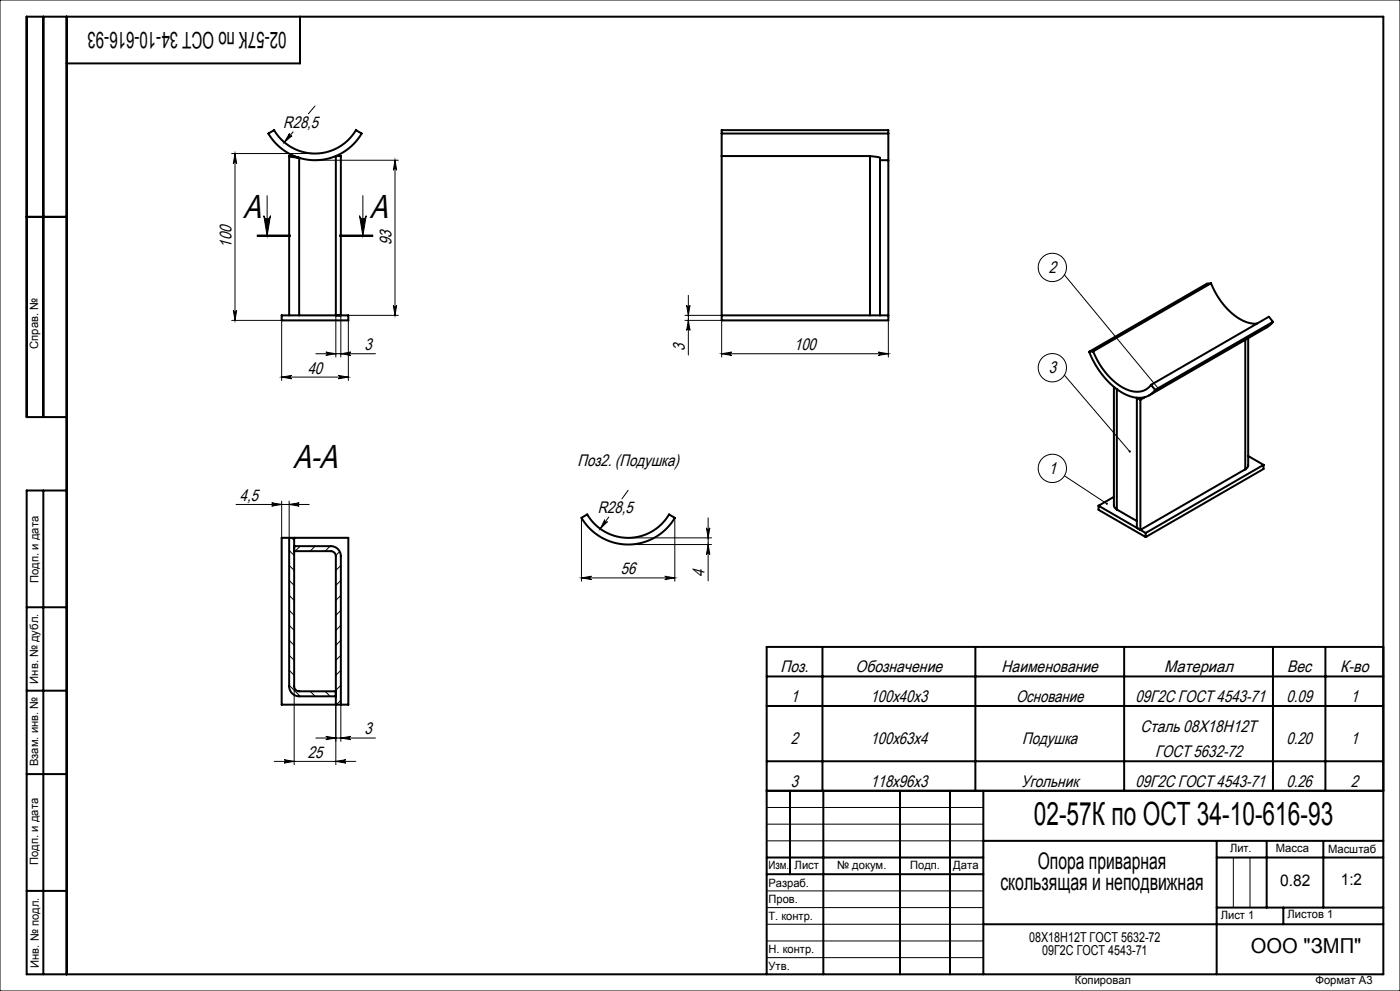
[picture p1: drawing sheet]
<svg xmlns="http://www.w3.org/2000/svg" width="420mm" height="297mm" viewBox="0 0 420 297" stroke-linecap="round" stroke-linejoin="round" font-family="sans-serif">
<g fill="none" stroke="#000" stroke-width=".3">
<path d="M0 0h420v297h-420zM87.9 39.5l-2.6 3.1M94.5 31.8l-2 2.3M69.5 46h25M70.5 46l.5 3a.5 .5 0 0 0-.5-.5 .5 .5 0 0 0-.5 .5zM70.5 46v50M80.1 58.6v12M86.8 40a.5 .5 0 0 0 .1 .7 .5 .5 0 0 0 .7 0l-2.3 1.9zM94.5 48h25M108.9 58.6v12M118.5 48l.5 3a.5 .5 0 0 0-.5-.5 .5 .5 0 0 0-.5 .5zM118.5 48v46.5"/>
<path d="M77.1 70.8h10zM77.1 70.6h10M77.1 70.4h10M79.1 64.6a1 1 0 0 0 1 1 1 1 0 0 0 1-1l-1 6zM101.9 70.6h10M101.9 70.4h10M101.9 70.8h10M107.9 64.6a1 1 0 0 0 1 1 1 1 0 0 0 1-1l-1 6zM69.5 96h15v18M70 93a.5 .5 0 0 0 .5 .5 .5 .5 0 0 0 .5-.5l-.5 3zM100.7 94.5v12.5M102.2 94.5v12.5"/>
<path d="M104.5 96v18M104.5 94.5h15M118 91.5a.5 .5 0 0 0 .5 .5 .5 .5 0 0 0 .5-.5l-.5 3zM205.5 96h11v11M205.5 94.5h11M206 91.5a.5 .5 0 0 0 .5 .5 .5 .5 0 0 0 .5-.5l-.5 3zM206.5 96l.5 3a.5 .5 0 0 0-.5-.5 .5 .5 0 0 0-.5 .5zM206.5 88.5v17.9M266.5 96v11M319.3 82.4l28.3 34.2M84.5 113l3-.5a.5 .5 0 0 0-.5 .5 .5 .5 0 0 0 .5 .5zM84.5 113h20"/>
<path d="M94.7 106h17.9M97.7 105.5l3 .5-3 .5a.5 .5 0 0 0 .5-.5 .5 .5 0 0 0-.5-.5zM101.5 112.5l3 .5-3 .5a.5 .5 0 0 0 .5-.5 .5 .5 0 0 0-.5-.5zM102.2 106l3.1-.5a.5 .5 0 0 0-.5 .5 .5 .5 0 0 0 .5 .5zM216.5 106h50M216.5 106l3-.5a.5 .5 0 0 0-.5 .5 .5 .5 0 0 0 .5 .5zM263.5 105.5l3 .5-3 .5a.5 .5 0 0 0 .5-.5 .5 .5 0 0 0-.5-.5zM319.3 112.4l19.6 22.9M70.8 151.2h22M81.5 150.7l3 .5-3 .5a.5 .5 0 0 0 .5-.5 .5 .5 0 0 0-.5-.5zM84.5 150.2v11M86.7 151.2l3.1-.5a.5 .5 0 0 0-.5 .5 .5 .5 0 0 0 .5 .5z"/>
<path d="M86.7 150.2v11M174.4 155.2v19M181.4 155.8a.5 .5 0 0 0 .2 .6 .5 .5 0 0 0 .6-.1l-2.1 2.2zM182.6 154.9l-2.5 3.6M188.4 146.9l-1.8 2.6M202.4 155.2v19M211.9 158.2a.5 .5 0 0 0 .5 .5 .5 .5 0 0 0 .5-.5l-.5 3zM212.4 155.2v18.9M319.3 142.6l12.7 8.4M86.7 178.4l1.5 1.5M86.7 173.9l1.5 1.5M86.7 169.5l1.5 1.5"/>
<path d="M86.7 165l1.5 1.5M87.5 161.2l.7 .8M90.1 163.7l-1.5 1.5M94.5 163.7l-1.5 1.5M99 163.7l-1.5 1.5M101.9 165.3l-1.2 1.2M102.2 169.5l-1.5 1.5M102.2 173.9l-1.5 1.5M102.2 178.4l-1.5 1.5M174.4 173.2l3-.5a.5 .5 0 0 0-.4 .5 .5 .5 0 0 0 .4 .5zM174.4 173.2h28M188.4 161.2h25"/>
<path d="M188.4 163.2h25M199.4 172.7l3 .5-3 .5a.5 .5 0 0 0 .5-.5 .5 .5 0 0 0-.5-.5zM212.4 163.2l.5 3a.5 .5 0 0 0-.5-.5 .5 .5 0 0 0-.5 .5zM86.7 196.4l1.5 1.5M86.7 191.9l1.5 1.5M86.7 187.4l1.5 1.5M86.7 182.9l1.5 1.5M102.2 182.9l-1.5 1.5M102.2 187.4l-1.5 1.5M102.2 191.9l-1.5 1.5M102.2 196.4l-1.5 1.5M86.7 205.4l3.4 3.3"/>
<path d="M86.7 200.9l1.5 1.5M88.3 205.7v23.5M93 207.2l1.5 1.5M97.5 207.2l1.5 1.5M100.7 211.2v18M102.2 200.9l-1.5 1.5M102.2 205.4l-1.5 1.5M102.2 209.9l-1.3 1.3M102.2 211.2v11M82.2 228.2h24.6M85.2 227.7l3.1 .5-3.1 .5a.5 .5 0 0 0 .5-.5 .5 .5 0 0 0-.5-.5zM94.7 221.2h17.9"/>
<path d="M97.7 220.7l3 .5-3 .5a.5 .5 0 0 0 .5-.5 .5 .5 0 0 0-.5-.5zM100.7 228.2l3.1-.5a.5 .5 0 0 0-.5 .5 .5 .5 0 0 0 .5 .5zM102.2 221.2l3.1-.5a.5 .5 0 0 0-.5 .5 .5 .5 0 0 0 .5 .5zM230 242h65M230 247h65M230 252h65M370 257v15M375 257v15M230 267h65M230 272h65M230 277h65M230 282h65"/>
<path d="M230 287h65"/>
<circle cx="315.7" cy="80.1" r="4.2"/>
<circle cx="315.7" cy="110.2" r="4.2"/>
<circle cx="315.7" cy="140.4" r="4.2"/>
</g>
<g fill="none" stroke="#000" stroke-width=".6">
<path d="M13 5v120M20 5v287M90 5v14h-70M80.5 40l1.7-1a14.2 14.2 0 0 0 24.6 0l1.7 1a16.3 16.3 0 0 1-28 0zM86.7 46.8l3.1 .5M86.7 46.8h1.6l1.5 .5M86.7 46.8v47.7M89.8 47.3v47.2M216.5 40v6.8M216.5 46.8h44.5M216.5 46.8v49.2h50v-48M216.5 40v-1h50v1"/>
<path d="M216.5 40h50M261 46.8l3 .5v47.2M261 46.8v47.7M264 48h2.5M266.5 40v8M8 65h12M84.5 94.5h20v1.5h-20zM100.7 94.5v-47.7h1.5v47.7M216.5 94.5h50M363.3 84.9a19.9 19.9 0 0 0 11.1 11.8l2.7 .3M363.3 84.9l-1.2 .1-35.4 20.4M363.3 84.9l-35.3 20.4"/>
<path d="M381.9 96.5l-1.8 1.6-35.3 20.4M381.9 96.5l-35.4 20.4M381.9 96.5l-1.2-1.6-35.4 20.4M326.7 105.4a23.7 23.7 0 0 0 11.6 13.1 6.5 6.5 0 0 0 8.2-1.6M328 105.3a19.9 19.9 0 0 0 11 11.8 5.4 5.4 0 0 0 6.3-1.8M328 105.3l-1.3 .1M334.2 115.9v35.6l.2 .7 .6 .5M335 116.6v36.1M342.1 119.8l-1-.6v39M342.1 119.8v39l31.5-18.2M343.5 119l-1.4 .8M345.3 115.3l1.2 1.6"/>
<path d="M373.6 101.8v38.8M374.5 101.3v38.1l-.3 .8-.6 .4M20 125h-12v-120h407v287h-407v-145h12M374.5 136.7l4.6 2.6M379.1 139.3l-35.4 20.4M379.1 139.3v1.2l-35.4 20.5M13 147v145M174.4 155.2l1.8-1a14.3 14.3 0 0 0 24.5 0l1.7 1a16.3 16.3 0 0 1-28 0zM329.6 151.6l14.1 8.1M329.6 151.6v1.2l14.1 8.2M334.2 148.9l-4.6 2.7M335 152.7l6.1 3.5"/>
<path d="M343.7 159.7v1.3M84.5 161.2h20v50h-20zM86.8 161.2v44.5a3 3 0 0 0 3 3h10.9M88.3 161.2v44.5a1.5 1.5 0 0 0 1.5 1.5h10.9M88.3 163.7h10.9a3 3 0 0 1 3 3v44.5M88.3 165.2h10.9a1.5 1.5 0 0 1 1.5 1.5v44.5M8 182h12M246.7 193.9v43.1M292.6 193.9v43.1M337.3 193.9v43.1M381.9 193.9v43.1M397.6 193.9v43.1"/>
<path d="M415 193.9h-185v98.1M8 207h12M230 211.6h185M230 202.7h185M8 232h12M230 237h185M230 228.2h185M237 237v25M247 237v55M270 237v55M285 237v55M295 237v55"/>
<path d="M230 257h65M295 252h120M365 252v40M365 257h50M380 252v20M397 252v20M8 267h12M230 262h65M295 277h120M365 272h50M385 272v5"/>
</g>
<g fill="#000">
<path d="M86.8 40l-1.5 2.6 2.3-1.9a.5 .5 0 0 1-.7 0 .5 .5 0 0 1-.1-.7zM84.5 113l3-.5a.5 .5 0 0 0-.5 .5 .5 .5 0 0 0 .5 .5zM101.5 112.5l3 .5-3 .5a.5 .5 0 0 0 .5-.5 .5 .5 0 0 0-.5-.5zM216.5 106l3-.5a.5 .5 0 0 0-.5 .5 .5 .5 0 0 0 .5 .5zM263.5 105.5l3 .5-3 .5a.5 .5 0 0 0 .5-.5 .5 .5 0 0 0-.5-.5zM181.4 155.8l-1.3 2.7 2.1-2.2a.5 .5 0 0 1-.6 .1 .5 .5 0 0 1-.2-.6zM174.4 173.2l3-.5a.5 .5 0 0 0-.4 .5 .5 .5 0 0 0 .4 .5zM199.4 172.7l3 .5-3 .5a.5 .5 0 0 0 .5-.5 .5 .5 0 0 0-.5-.5z"/>
<path d="M107.9 64.6a1 1 0 0 0 1 1 1 1 0 0 0 1-1l-1 6zM79.1 64.6a1 1 0 0 0 1 1 1 1 0 0 0 1-1l-1 6z"/>
<path d="M70 93a.5 .5 0 0 0 .5 .5 .5 .5 0 0 0 .5-.5l-.5 3zM70.5 46l.5 3a.5 .5 0 0 0-.5-.5 .5 .5 0 0 0-.5 .5zM118 91.5a.5 .5 0 0 0 .5 .5 .5 .5 0 0 0 .5-.5l-.5 3zM118.5 48l.5 3a.5 .5 0 0 0-.5-.5 .5 .5 0 0 0-.5 .5z"/>
<path d="M206 91.5a.5 .5 0 0 0 .5 .5 .5 .5 0 0 0 .5-.5l-.5 3zM206.5 96l.5 3a.5 .5 0 0 0-.5-.5 .5 .5 0 0 0-.5 .5zM211.9 158.2a.5 .5 0 0 0 .5 .5 .5 .5 0 0 0 .5-.5l-.5 3zM212.4 163.2l.5 3a.5 .5 0 0 0-.5-.5 .5 .5 0 0 0-.5 .5z"/>
<path d="M102.2 106l3.1-.5a.5 .5 0 0 0-.5 .5 .5 .5 0 0 0 .5 .5zM97.7 105.5l3 .5-3 .5a.5 .5 0 0 0 .5-.5 .5 .5 0 0 0-.5-.5zM86.7 151.2l3.1-.5a.5 .5 0 0 0-.5 .5 .5 .5 0 0 0 .5 .5zM81.5 150.7l3 .5-3 .5a.5 .5 0 0 0 .5-.5 .5 .5 0 0 0-.5-.5z"/>
<path d="M347.4 116.4v.4l.5 .1-.3-.3 .3 .2v-.4zM338.7 135.1l.1 .5h.4l-.3-.3 .3 .2-.1-.4zM331.8 150.7l.1 .5 .4-.1-.3-.1 .3 .1-.1-.4z"/>
<path d="M85.2 227.7l3.1 .5-3.1 .5a.5 .5 0 0 0 .5-.5 .5 .5 0 0 0-.5-.5zM100.7 228.2l3.1-.5a.5 .5 0 0 0-.5 .5 .5 .5 0 0 0 .5 .5z"/>
<path d="M102.2 221.2l3.1-.5a.5 .5 0 0 0-.5 .5 .5 .5 0 0 0 .5 .5zM97.7 220.7l3 .5-3 .5a.5 .5 0 0 0 .5-.5 .5 .5 0 0 0-.5-.5z"/>
</g>
<g font-size="10">
<text x="72.9" y="65.4">A</text>
<text x="110.9" y="65.4">A</text>
<text x="87.9" y="140.3">A-A</text>
</g>
<text font-size="9.6" x="310.1" y="247.3">02-57К по ОСТ 34-10-616-93</text>
<g font-size="6.9">
<text x="85.9" y="9.6" transform="rotate(-180 85.9 9.6)">02-57К по ОСТ 34-10-616-93</text>
<text x="311.3" y="260.4">Опора приварная</text>
<text x="300.1" y="266.8">скользящая и неподвижная</text>
</g>
<text font-size="6.2" x="375.2" y="285.5">ООО &quot;ЗМП&quot;</text>
<g font-size="5">
<text x="85" y="38.4">R28,5</text>
<text x="69.4" y="74.2" transform="rotate(-90 69.4 74.2)">100</text>
<text x="117.4" y="73.4" transform="rotate(-90 117.4 73.4)">93</text>
<text x="314.6" y="81.7">2</text>
<text x="109.3" y="104.9">3</text>
<text x="205.4" y="105.3" transform="rotate(-90 205.4 105.3)">3</text>
<text x="238.2" y="104.9">100</text>
<text x="92.3" y="111.9">40</text>
<text x="314.6" y="111.8">3</text>
<text x="173.2" y="139.5">Поз2. (Подушка)</text>
<text x="314.6" y="142">1</text>
<text x="71.9" y="150.1">4,5</text>
<text x="179.3" y="153.9">R28,5</text>
<text x="186.2" y="172.1">56</text>
<text x="211.4" y="173" transform="rotate(-90 211.4 173)">4</text>
<text x="234.2" y="201.5">Поз.</text>
<text x="256.7" y="201.5">Обозначение</text>
<text x="300.5" y="201.5">Наименование</text>
<text x="349.3" y="201.5">Материал</text>
<text x="386.1" y="201.5">Вес</text>
<text x="402.1" y="201.5">К-во</text>
<text x="237.3" y="210.4">1</text>
<text x="261.1" y="210.4">100х40х3</text>
<text x="304.8" y="210.4">Основание</text>
<text x="340.7" y="210.4">09Г2С ГОСТ 4543-71</text>
<text x="385.9" y="210.4">0.09</text>
<text x="405.2" y="210.4">1</text>
<text x="109.3" y="220.1">3</text>
<text x="342.2" y="219.2">Сталь 08Х18Н12Т</text>
<text x="92.3" y="227.1">25</text>
<text x="237.3" y="223.1">2</text>
<text x="261.1" y="223.1">100x63x4</text>
<text x="306.7" y="223.1">Подушка</text>
<text x="346.5" y="226.9">ГОСТ 5632-72</text>
<text x="385.9" y="223.1">0.20</text>
<text x="405.2" y="223.1">1</text>
<text x="237.3" y="235.8">3</text>
<text x="261.1" y="235.8">118x96x3</text>
<text x="306.3" y="235.8">Угольник</text>
<text x="340.7" y="235.8">09Г2С ГОСТ 4543-71</text>
<text x="385.9" y="235.8">0.26</text>
<text x="405.2" y="235.8">2</text>
</g>
<g font-size="4.8">
<text x="384" y="265.6">0.82</text>
<text x="402.3" y="265.3">1:2</text>
</g>
<g font-size="4.1">
<text x="308.8" y="282.2">08Х18Н12Т ГОСТ 5632-72</text>
<text x="312.7" y="286.2">09Г2С ГОСТ 4543-71</text>
</g>
<g font-size="3.4">
<text x="11.5" y="104.5" transform="rotate(-90 11.5 104.5)">Справ. №</text>
<text x="11.6" y="174.7" transform="rotate(-90 11.6 174.7)">Подп. и дата</text>
<text x="11.4" y="204.9" transform="rotate(-90 11.4 204.9)">Инв. № дубл.</text>
<text x="11.4" y="229.6" transform="rotate(-90 11.4 229.6)">Взам. инв. №</text>
<text x="369" y="255.5">Лит.</text>
<text x="382.8" y="255.5">Масса</text>
<text x="398.4" y="255.6">Масштаб</text>
<text x="11.4" y="259.2" transform="rotate(-90 11.4 259.2)">Подп. и дата</text>
<text x="230.5" y="260.5">Изм.</text>
<text x="238.4" y="260.4">Лист</text>
<text x="251.1" y="260.4">№ докум.</text>
<text x="273" y="260.4">Подп.</text>
<text x="286" y="260.4">Дата</text>
<text x="230.5" y="265.7">Разраб.</text>
<text x="230.5" y="275.7">Т. контр.</text>
<text x="230.6" y="270.7">Пров.</text>
<text x="366.2" y="275.3">Лист 1</text>
<text x="386.3" y="275.2">Листов 1</text>
<text x="230.6" y="285.7">Н. контр.</text>
<text x="11.6" y="290" transform="rotate(-90 11.6 290)">Инв. № подл.</text>
<text x="230.6" y="290.7">Утв.</text>
<text x="322.5" y="295">Копировал</text>
<text x="394.6" y="295">Формат А3</text>
</g>
</svg>
